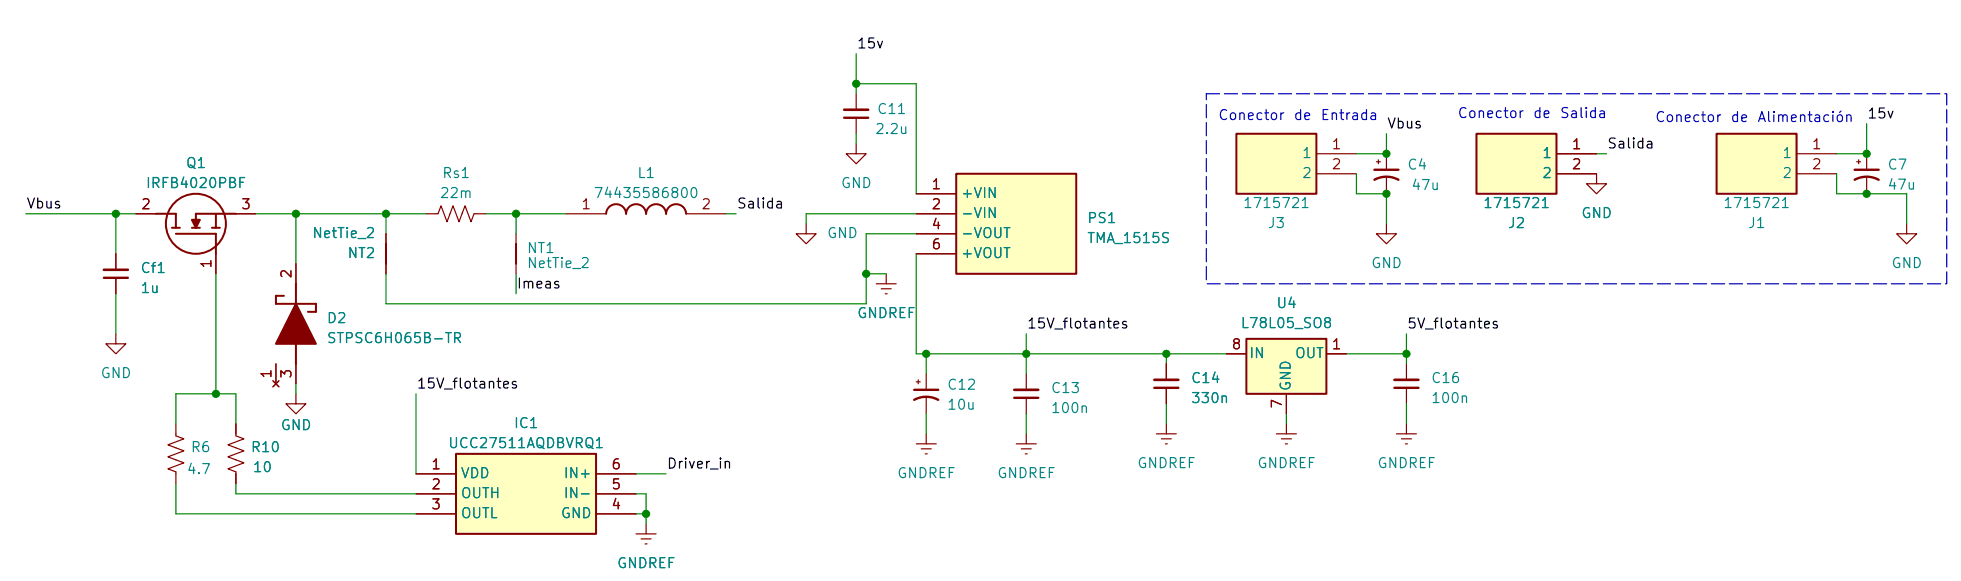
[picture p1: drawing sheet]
<svg xmlns="http://www.w3.org/2000/svg" width="249mm" height="74mm" viewBox="0 0 249 74" stroke-linecap="round" stroke-linejoin="round" font-family="sans-serif">
<path d="M13.2 35.3h3" fill="none" stroke="#840000" stroke-width=".3"/>
<path d="M13.2 34.3h3" fill="none" stroke="#840000" stroke-width=".33"/>
<path d="M14.7 32.2v2.1M14.7 35.3v2" fill="none" stroke="#840000" stroke-width=".15"/>
<path d="M156.9 17h10.2v7.6h-10.2z" fill="#ffffc2"/>
<path d="M156.9 17h10.2v7.6h-10.2zM65.5 31v2.5M76.9 27.1a1.27 1.27 0 0 1 1.3-1.2 1.27 1.27 0 0 1 1.3 1.2 1.27 1.27 0 0 1 1.2-1.2 1.27 1.27 0 0 1 1.3 1.2 1.27 1.27 0 0 1 1.3-1.2 1.27 1.27 0 0 1 1.3 1.2 1.27 1.27 0 0 1 1.2-1.2 1.27 1.27 0 0 1 1.3 1.2" fill="none" stroke="#840000" stroke-width=".25"/>
<g fill="none" stroke="#840000" stroke-width=".15">
<path d="M167.1 19.5h5.1M54.1 27.1h1.5l.4-1 .7 2.1 .8-2.1 .8 2.1 .7-2.1 .8 2.1 .4-1.1h1.5M65.5 29.7v5.1M71.9 27.1h5M87.1 27.1h5.1M102.3 28.4v1.3h-1.2l1.2 1.3 1.3-1.3h-1.3M167.1 22.1h5.1M146.8 55.1h2.5M147.4 55.7h1.3M147.9 56.4h.3M148.1 46.2v2M148.1 49.2v2.1"/>
<path d="M148.1 53.8v1.3"/>
</g>
<path d="M146.5 49.2h3.1" fill="none" stroke="#840000" stroke-width=".3"/>
<path d="M146.5 48.2h3.1" fill="none" stroke="#840000" stroke-width=".33"/>
<path d="M121.4 22.1h15.2v12.7h-15.2z" fill="#ffffc2"/>
<path d="M121.4 22.1h15.2v12.7h-15.2z" fill="none" stroke="#840000" stroke-width=".25"/>
<path d="M116.3 24.6h5.1M116.3 27.1h5.1M116.3 29.7h5.1M116.3 32.2h5.1M162 55.1h2.6M162.7 55.7h1.2M163.2 56.4h.2M163.3 53.8v1.3M80.7 67.8h2.6M81.4 68.4h1.3M81.9 69.1h.2M82 66.5v1.3" fill="none" stroke="#840000" stroke-width=".15"/>
<path d="M158.2 43h10.2v7h-10.2z" fill="#ffffc2"/>
<path d="M158.2 43h10.2v7h-10.2z" fill="none" stroke="#840000" stroke-width=".25"/>
<path d="M29.9 53.8v1.5l1.1 .4-2.1 .8 2.1 .7-2.1 .8 2.1 .8-2.1 .7 1 .4v1.5M37.6 50v1.3h1.2l-1.2 1.2-1.3-1.2h1.3M155.7 44.9h2.5M163.3 50v2.5M168.4 44.9h2.5M178.5 46.2v2M178.5 49.2v2.1" fill="none" stroke="#840000" stroke-width=".15"/>
<path d="M177 49.2h3.1" fill="none" stroke="#840000" stroke-width=".3"/>
<path d="M177 48.2h3.1" fill="none" stroke="#840000" stroke-width=".33"/>
<path d="M57.9 57.6h17.8v10.2h-17.8z" fill="#ffffc2"/>
<path d="M57.9 57.6h17.8v10.2h-17.8z" fill="none" stroke="#840000" stroke-width=".25"/>
<path d="M177.3 55.1h2.5M177.9 55.7h1.3M178.4 56.4h.3M178.5 53.8v1.3M52.8 60.2h5.1M52.8 62.7h5.1M52.8 65.2h5.1M75.7 60.2h5M75.7 62.7h5M75.7 65.2h5" fill="none" stroke="#840000" stroke-width=".15"/>
<path d="M187.4 17h10.2v7.6h-10.2z" fill="#ffffc2"/>
<g fill="none" stroke="#840000" stroke-width=".25">
<path d="M187.4 17h10.2v7.6h-10.2zM19.8 27.1h2.5v1.8M21.8 28.9h1M22.3 29.7h5.1v2.5M24.4 28.9h1M26.9 28.9h1M27.4 27.1v1.8M29.9 27.1h-5v1.8M36 37.6h-1v1h5.1v1h-1M37.6 36v2.6M49 31v2.5M37.6 43.7v2.5"/>
<circle cx="24.9" cy="28.4" r="3.8"/>
</g>
<g fill="none" stroke="#840000" stroke-width=".15">
<path d="M108.7 18.3v1.2h-1.3l1.3 1.3 1.3-1.3h-1.3M108.7 11.9v2M108.7 15v2M197.6 19.5h5.1M17.2 27.1h2.6M27.4 32.2v2.6M29.9 27.1h2.6M37.6 33.5v2.5M49 29.7v5.1M111.2 36h2.6M111.9 36.7h1.2M112.4 37.3h.2"/>
<path d="M112.5 34.8v1.2M197.6 22.1h5.1v1.2h1.2l-1.2 1.3-1.3-1.3h1.3M242 28.4v1.3h1.3l-1.3 1.3-1.2-1.3h1.2M14.7 42.4v1.3h1.3l-1.3 1.2-1.3-1.2h1.3M22.3 53.8v1.5l1 .4-2 .8 2 .7-2 .8 2 .8-2 .7 1 .4v1.5M34.6 48.4l.8 .7M35 46.2v2.5M35.4 48.4l-.8 .7M37.6 46.2v2.5M116.3 56.4h2.5M116.3 48.5h.5M116.6 48.2v.5"/>
<path d="M116.9 57h1.3M117.5 57.6h.2M117.6 47.5v2M117.6 50.5v2M117.6 55.1v1.3M129 56.4h2.5M129.6 57h1.3M130.2 57.6h.2M130.3 47.5v2M130.3 50.5v2M130.3 55.1v1.3"/>
</g>
<g fill="#840000" stroke="#840000" stroke-width=".25">
<path d="M37.6 38.6l2.5 5.1h-5.1z"/>
<path d="M24.4 27.9h1l-.5 1z"/>
</g>
<path d="M107.2 15h3M116.1 50.8a3.2 3.2 0 0 1 3 0M116.1 49.5h3M128.8 50.5h3" fill="none" stroke="#840000" stroke-width=".3"/>
<path d="M107.2 13.9h3M128.8 49.5h3" fill="none" stroke="#840000" stroke-width=".33"/>
<path d="M217.9 17h10.2v7.6h-10.2z" fill="#ffffc2"/>
<path d="M217.9 17h10.2v7.6h-10.2z" fill="none" stroke="#840000" stroke-width=".25"/>
<g fill="none" stroke="#840000" stroke-width=".15">
<path d="M176 19.5v2.1M197.6 19.5h5.1M228.1 19.5h5M237 19.5v2.1M14.7 32.2v2.1M14.7 35.3v2M17.2 27.1h2.6M27.4 32.2v2.6M29.9 27.1h2.6M37.6 33.5v2.5M49 29.7v5.1M116.3 27.1h5.1"/>
<path d="M116.3 24.6h5.1M116.3 29.7h5.1M116.3 32.2h5.1M174.7 20.5h.5M175 20.3v.5M176 28.4v1.3h1.3l-1.3 1.3-1.3-1.3h1.3M176 22.6v2M197.6 22.1h5.1M228.1 22.1h5M235.7 20.5h.5M235.9 20.3v.5M237 22.6v2"/>
<path d="M29.9 53.8v1.3M34.6 48.4l.8 .7M35 46.2v2.5M35.4 48.4l-.8 .7M37.6 46.2v2.5M148.1 46.2v2M148.1 49.2v2.1M155.7 44.9h2.5M163.3 50v2.5M168.4 44.9h2.5M29.9 60.2v1.2M52.8 60.2h5.1"/>
<path d="M52.8 62.7h5.1M52.8 65.2h5.1M75.7 60.2h5M75.7 62.7h5M75.7 65.2h5"/>
</g>
<path d="M174.5 22.8a3.2 3.2 0 0 1 3 0M174.5 21.6h3M235.4 22.8a3.2 3.2 0 0 1 3.1 0M235.4 21.6h3.1" fill="none" stroke="#840000" stroke-width=".3"/>
<g fill="none" stroke="#008400" stroke-width=".15">
<path d="M108.7 6.8v5.1M108.7 17v1.3M108.7 10.6h7.6v14M176 17v2.5h-3.8M202.7 19.5h1.2M237 15.7v3.8h-3.9M3.3 27.1h13.9M14.7 27.1v5.1M14.7 37.3v5.1M27.4 34.8v15.2M32.5 27.1h21.6M37.6 27.1v6.4"/>
<path d="M49 27.1v2.6M61.7 27.1h10.2M65.5 27.1v2.6M65.5 34.8v2.5M92.2 27.1h1.2M110 34.8h2.5M116.3 27.1h-14v1.3M116.3 29.7h-6.3v8.9h-61v-3.8M116.3 32.2v12.7h39.4M172.2 22.1v2.5h3.8v3.8M233.1 22.1v2.5h8.9v3.8M22.3 53.8v-3.8h7.6v3.8"/>
<path d="M37.6 48.7v1.3M52.8 50v10.2M117.6 44.9v2.6M117.6 52.5v2.6M130.3 42.4v5.1M130.3 52.5v2.6M148.1 44.9v1.3M148.1 51.3v2.5M163.3 52.5v1.3M170.9 44.9h7.6M178.5 42.4v3.8M178.5 51.3v2.5"/>
<path d="M22.3 61.4v3.8h30.5M29.9 61.4v1.3h22.9M80.7 62.7h1.3v3.8M80.7 65.2h1.3M80.7 60.2h3.9"/>
</g>
<path d="M153.1 11.9h94v24.1h-94z" fill="none" stroke="#0000c2" stroke-width=".15" stroke-dasharray="1.7 .6"/>
<g fill="#008400" stroke="#008400" stroke-width=".13">
<circle cx="65.5" cy="27.1" r=".46"/>
<circle cx="82" cy="65.2" r=".46"/>
<circle cx="49" cy="27.1" r=".46"/>
<circle cx="37.6" cy="27.1" r=".46"/>
<circle cx="27.4" cy="50" r=".46"/>
<circle cx="14.7" cy="27.1" r=".46"/>
<circle cx="108.7" cy="10.6" r=".46"/>
<circle cx="130.3" cy="44.9" r=".46"/>
<circle cx="110" cy="34.8" r=".46"/>
<circle cx="117.6" cy="44.9" r=".46"/>
<circle cx="148.1" cy="44.9" r=".46"/>
<circle cx="237" cy="19.5" r=".46"/>
<circle cx="237" cy="24.6" r=".46"/>
<circle cx="176" cy="24.6" r=".46"/>
<circle cx="176" cy="19.5" r=".46"/>
<circle cx="178.5" cy="44.9" r=".46"/>
</g>
<g font-size="1.3">
<text x="108.7" y="6.5">15v</text>
<text x="176" y="16.6">Vbus</text>
<text x="237" y="15.4">15v</text>
<text x="203.9" y="19.2">Salida</text>
<text x="3.3" y="26.8">Vbus</text>
<text x="93.4" y="26.8">Salida</text>
<text x="65.5" y="37">Imeas</text>
<text x="130.3" y="42">15V_flotantes</text>
<text x="178.5" y="42">5V_flotantes</text>
<text x="52.8" y="49.7">15V_flotantes</text>
<text x="84.6" y="59.8">Driver_in</text>
</g>
<g font-size="1.3" fill="#008484">
<text x="111" y="17.3">2.2u</text>
<text x="111.2" y="14.8">C11</text>
<text x="23.5" y="21.7">Q1</text>
<text x="56" y="22.9">Rs1</text>
<text x="80.8" y="22.9">L1</text>
<text x="165.2" y="20.4">1</text>
<text x="165.2" y="22.9">2</text>
<text x="178.5" y="21.9">C4</text>
<text x="195.7" y="20.4">1</text>
<text x="195.7" y="22.9">2</text>
<text x="226.1" y="20.4">1</text>
<text x="226.1" y="22.9">2</text>
<text x="239.5" y="21.9">C7</text>
<text x="18.4" y="24.2">IRFB4020PBF</text>
<text x="55.7" y="25.5">22m</text>
<text x="75.3" y="25.5">74435586800</text>
<text x="106.7" y="24.2">GND</text>
<text x="121.9" y="25.5">+VIN</text>
<text x="121.9" y="28">-VIN</text>
<text x="137.9" y="28.6">PS1</text>
<text x="157.7" y="26.7">1715721</text>
<text x="160.8" y="29.3">J3</text>
<text x="179.1" y="24.4">47u</text>
<text x="188.2" y="26.7">1715721</text>
<text x="191.3" y="29.3">J2</text>
<text x="200.6" y="28">GND</text>
<text x="218.7" y="26.7">1715721</text>
<text x="221.8" y="29.3">J1</text>
<text x="239.5" y="24.4">47u</text>
<text x="17.7" y="35">Cf1</text>
<text x="39.5" y="30.5">NetTie_2</text>
<text x="44" y="33.1">NT2</text>
<text x="66.8" y="34.4">NetTie_2</text>
<text x="66.8" y="32.5">NT1</text>
<text x="104.9" y="30.5">GND</text>
<text x="121.9" y="30.5">-VOUT</text>
<text x="121.9" y="33.1">+VOUT</text>
<text x="137.9" y="31.2">TMA_1515S</text>
<text x="174" y="34.4">GND</text>
<text x="240" y="34.4">GND</text>
<text x="17.7" y="37.5">1u</text>
<text x="41.4" y="41.3">D2</text>
<text x="108.7" y="40.7">GNDREF</text>
<text x="157.4" y="42">L78L05_SO8</text>
<text x="161.9" y="39.4">U4</text>
<text x="41.4" y="43.9">STPSC6H065B-TR</text>
<text x="158.5" y="45.8">IN</text>
<text x="164.3" y="45.8">OUT</text>
<text x="12.7" y="48.3">GND</text>
<text x="120.1" y="49.8">C12</text>
<text x="120.1" y="52.3">10u</text>
<text x="133.3" y="52.8">100n</text>
<text x="133.3" y="50.2">C13</text>
<text x="151.1" y="51.5">330n</text>
<text x="151.1" y="49">C14</text>
<text x="164.2" y="49.7" transform="rotate(-90 164.2 49.7)">GND</text>
<text x="181.6" y="51.5">100n</text>
<text x="181.6" y="49">C16</text>
<text x="24.1" y="57.7">R6</text>
<text x="31.7" y="57.7">R10</text>
<text x="35.5" y="54.9">GND</text>
<text x="56.8" y="57.2">UCC27511AQDBVRQ1</text>
<text x="65.1" y="54.7">IC1</text>
<text x="144.3" y="59.8">GNDREF</text>
<text x="159.5" y="59.8">GNDREF</text>
<text x="174.7" y="59.8">GNDREF</text>
<text x="23.6" y="60.5">4.7</text>
<text x="32" y="60.3">10</text>
<text x="58.4" y="61">VDD</text>
<text x="58.4" y="63.6">OUTH</text>
<text x="71.4" y="63.6">IN-</text>
<text x="71.4" y="61">IN+</text>
<text x="113.8" y="61">GNDREF</text>
<text x="126.5" y="61">GNDREF</text>
<text x="58.4" y="66.1">OUTL</text>
<text x="71.1" y="66.1">GND</text>
<text x="78.2" y="72.5">GNDREF</text>
</g>
<g font-size="1.3" fill="#0000c2">
<text x="154.5" y="15.6">Conector</text>
<text x="164.1" y="15.6">de</text>
<text x="167.5" y="15.6">Entrada</text>
<text x="184.9" y="15.3">Conector</text>
<text x="194.5" y="15.3">de</text>
<text x="197.9" y="15.3">Salida</text>
<text x="210" y="15.8">Conector</text>
<text x="219.6" y="15.8">de</text>
<text x="223" y="15.8">Alimentación</text>
</g>
<g font-size="1.3" fill="#840000">
<text x="168.9" y="19.3">1</text>
<text x="168.9" y="21.8">2</text>
<text x="199.4" y="19.3">1</text>
<text x="199.4" y="21.8">2</text>
<text x="229.9" y="19.3">1</text>
<text x="229.9" y="21.8">2</text>
<text x="17.8" y="26.9">2</text>
<text x="30.5" y="26.9">3</text>
<text x="73.7" y="26.9">1</text>
<text x="88.9" y="26.9">2</text>
<text x="118.1" y="24.3">1</text>
<text x="118.1" y="26.9">2</text>
<text x="118.1" y="29.4">4</text>
<text x="27.2" y="34.2" transform="rotate(-90 27.2 34.2)">1</text>
<text x="37.3" y="35.5" transform="rotate(-90 37.3 35.5)">2</text>
<text x="118.1" y="32">6</text>
<text x="156.2" y="44.7">8</text>
<text x="168.9" y="44.7">1</text>
<text x="34.8" y="48.2" transform="rotate(-90 34.8 48.2)">1</text>
<text x="37.3" y="48.2" transform="rotate(-90 37.3 48.2)">3</text>
<text x="163" y="52" transform="rotate(-90 163 52)">7</text>
<text x="54.6" y="59.9">1</text>
<text x="77.5" y="59.9">6</text>
<text x="54.6" y="62.4">2</text>
<text x="54.6" y="65">3</text>
<text x="77.5" y="65">4</text>
<text x="77.5" y="62.4">5</text>
</g>
</svg>
